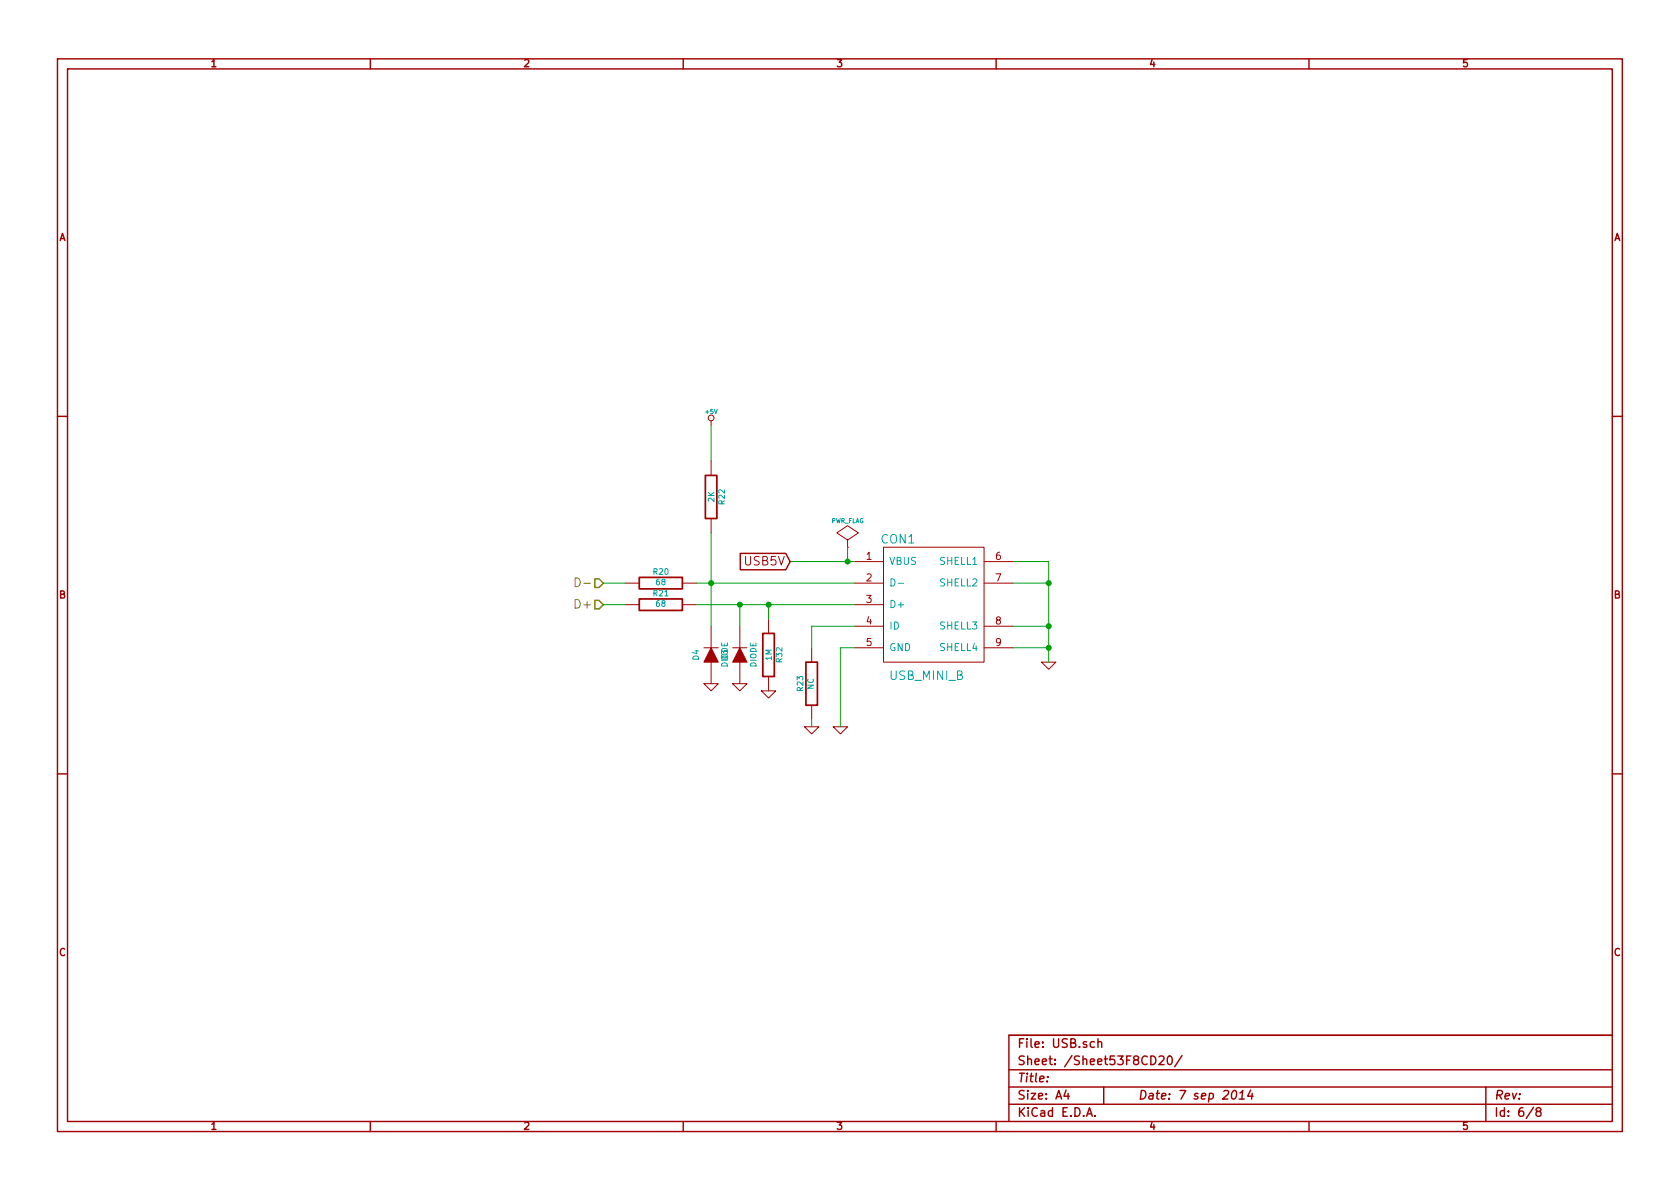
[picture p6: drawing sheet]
<svg xmlns="http://www.w3.org/2000/svg" width="297mm" height="210mm" viewBox="0 0 297 210" stroke-linecap="round" stroke-linejoin="round" font-family="sans-serif">
<g fill="none" stroke="#a00000" stroke-width=".25">
<path d="M10.2 10.4h276.6v189.7h-276.6zM11.9 12.2h273.2v186.1h-273.2zM65.5 10.4v1.8M120.8 10.4v1.8M176.1 10.4v1.8M231.4 10.4v1.8M10.2 73.6h1.7M285.1 73.6h1.7M130.9 97.9h8l.8 1.4-.8 1.5h-8zM10.2 136.8h1.7M285.1 136.8h1.7M65.5 198.3v1.8"/>
<path d="M120.8 198.3v1.8M176.1 198.3v1.8M178.4 189.2h106.7M178.4 195.3h106.7M178.4 192.2h106.7M185.2 190.4v.1M188.5 192.8l-.4 1h1M188.8 193.3v1.1M192.1 197.4l.5-1.5 .5 1.5M192.3 197h.7M193.5 184.3a.48 .48 0 0 0-.7 0v.8l.3 .1 .4-.1M193.6 197.3v.1"/>
<path d="M194.1 184.3h.1a.36 .36 0 0 1 .6 .1v.8M194.1 183.7v1.5M195.1 192.2v3.1M204.9 186.9l.3-.2h.3l.2 .2 .1 .3-.1 .2-.8 .9h.9M206.5 186.9l.3-.2a.86 .86 0 0 1 .5 .8 .86 .86 0 0 1-.4 .8 .81 .81 0 0 1-.4-1.4zM209 186.7l-1.3 1.9M218 193l.3-.2a.88 .88 0 0 1-.3 1.6l-.2-.3a1.19 1.19 0 0 1 .2-1.1zM219.1 194.4h.9M219.2 193.3l.5-.5-.1 1.6M221.1 192.8l-.5 1h1M221.4 193.3l-.1 1.1M231.4 198.3v1.8"/>
<path d="M262.7 192.2v6.1M271.1 195.8l-1.3 2M271.9 196.5l-.3-.2 .1-.3a.48 .48 0 0 1 .7 0l.1 .3-.2 .2h-.4l-.3 .3 .1 .5 .2 .1h.3l.3-.3v-.3l-.3-.3M285.1 183.1h-106.7v15.2"/>
</g>
<path d="M105.2 106.2h.7l.8 .7-.8 .8h-.7zM105.2 102.4h.7l.8 .7-.8 .8h-.7z" fill="none" stroke="#808000" stroke-width=".25"/>
<path d="M101.7 102.2a.77 .77 0 0 1 .9 .8 .77 .77 0 0 1-.9 .7zM103.2 103.1h1.2" fill="none" stroke="#808000" stroke-width=".18"/>
<path d="M124.7 84.1h2v7.6h-2zM113 102.1h7.6v2h-7.6zM113 105.9h7.6v2h-7.6zM134.9 112h2v7.6h-2zM142.5 117.1h2v7.6h-2z" fill="none" stroke="#a00000" stroke-width=".3"/>
<g fill="none" stroke="#a00000" stroke-width=".18">
<path d="M125.7 74.4v.8M125.7 81.5v2.6M125.7 91.7v2.5M149.9 96.8h.1M149.9 95.5l1.9-1.3-1.9-1.2-1.9 1.2 1.9 1.3v1.3M151.1 99.3h5.1M156.2 96.8h17.8v20.3h-17.8zM174 99.3h5.1M110.5 103.1h2.5M110.5 106.9h2.5M120.6 103.1h2.6M120.6 106.9h2.6"/>
<path d="M124.5 114.5h2.5M125.7 110.7v3.8M125.7 117.1v3.8M129.5 114.5h2.6M130.8 110.7v3.8M130.8 117.1v3.8M135.9 109.5v2.5M135.9 119.6v2.6M143.5 114.5v2.6M151.1 103.1h5.1M151.1 106.9h5.1M151.1 114.5h5.1"/>
<path d="M151.1 110.7h5.1M174 103.1h5.1M174 114.5h5.1M174 110.7h5.1M184.1 117.1h2.6l-1.3 1.3zM124.5 120.9h2.5l-1.3 1.3zM129.5 120.9h2.6l-1.3 1.3zM134.6 122.2h2.6l-1.3 1.2zM142.2 128.5h2.6l-1.3 1.3zM143.5 124.7v2.5M147.3 128.5h2.6l-1.3 1.3z"/>
<circle cx="125.7" cy="73.9" r=".51"/>
</g>
<g fill="#a00000" stroke="#a00000" stroke-width=".18">
<path d="M125.7 114.5l1.3 2.6h-2.5z"/>
<path d="M130.8 114.5l1.3 2.6h-2.6z"/>
</g>
<g fill="none" stroke="#00a000" stroke-width=".18">
<path d="M125.7 75.2v6.3M125.7 94.2v16.5M139.7 99.3h11.4M149.9 96.8v2.5M179.1 99.3h6.3v17.8M106.7 103.1h3.8M106.7 106.9h3.8M123.2 103.1h27.9M123.2 106.9h27.9M130.8 106.9v3.8M135.9 106.9v2.6M151.1 114.5h-2.5v14"/>
<path d="M151.1 110.7h-7.6v3.8M179.1 103.1h6.3M179.1 114.5h6.3M179.1 110.7h6.3M143.5 127.2v1.3"/>
</g>
<g fill="#00a000" stroke="#00a000" stroke-width=".25">
<circle cx="125.7" cy="103.1" r=".41"/>
<circle cx="149.9" cy="99.3" r=".41"/>
<circle cx="185.4" cy="103.1" r=".41"/>
<circle cx="185.4" cy="110.7" r=".41"/>
<circle cx="185.4" cy="114.5" r=".41"/>
<circle cx="130.8" cy="106.9" r=".41"/>
<circle cx="135.9" cy="106.9" r=".41"/>
</g>
<path d="M157.5 102.4a.64 .64 0 0 1 .7 .6 .64 .64 0 0 1-.7 .6zM158.8 103.1h1" fill="none" stroke="#00a0a0" stroke-width=".18"/>
<g font-size="2.1" fill="#a00000">
<text x="131.7" y="100.1">USB5V</text>
<text x="179.9" y="185.4">File: USB.sch</text>
<text x="179.9" y="191.5">Title:</text>
<text x="179.9" y="188.4">Sheet: /Sheet53F8CD20/</text>
<text x="179.9" y="197.6">KiCad E.D.A.</text>
<text x="179.9" y="194.5">Size: A4</text>
<text x="201.2" y="194.5">Date: 7 sep 2014</text>
<text x="264.2" y="194.5">Rev:</text>
<text x="264.2" y="197.6">Id: 6/8</text>
</g>
<g font-size="2.1" fill="#00a0a0">
<text x="155.8" y="96.2">CON1</text>
<text x="157.4" y="120.3">USB_MINI_B</text>
</g>
<text font-size="2.1" fill="#808000" x="102" y="107.7">D+</text>
<g font-size="1.8" fill="#a00000">
<text x="37.3" y="11.9">1</text>
<text x="92.7" y="11.9">2</text>
<text x="148" y="11.9">3</text>
<text x="203.3" y="11.9">4</text>
<text x="258.6" y="11.9">5</text>
<text x="10.4" y="42.7">A</text>
<text x="285.3" y="42.7">A</text>
<text x="153.2" y="99.1">1</text>
<text x="176" y="99.1">6</text>
<text x="10.4" y="105.9">B</text>
<text x="153.2" y="102.9">2</text>
<text x="153.2" y="106.7">3</text>
<text x="176" y="102.9">7</text>
<text x="285.3" y="105.9">B</text>
<text x="153.2" y="110.5">4</text>
<text x="176" y="110.5">8</text>
<text x="153.2" y="114.3">5</text>
<text x="176" y="114.3">9</text>
<text x="10.4" y="169.1">C</text>
<text x="285.3" y="169.1">C</text>
<text x="37.3" y="199.8">1</text>
<text x="92.7" y="199.8">2</text>
<text x="148" y="199.8">3</text>
<text x="203.3" y="199.8">4</text>
<text x="258.6" y="199.8">5</text>
</g>
<g font-size="1.8" fill="#00a0a0">
<text x="157.2" y="99.9">VBUS</text>
<text x="166.2" y="99.9">SHELL1</text>
<text x="157.2" y="107.6">D+</text>
<text x="166.2" y="103.8">SHELL2</text>
<text x="157.2" y="111.4">ID</text>
<text x="166.2" y="111.4">SHELL3</text>
<text x="157.2" y="115.2">GND</text>
<text x="166.2" y="115.2">SHELL4</text>
</g>
<g font-size="1.4" fill="#00a0a0">
<text x="126.3" y="88.7" transform="rotate(-90 126.3 88.7)">2K</text>
<text x="128.2" y="89.2" transform="rotate(-90 128.2 89.2)">R22</text>
<text x="115.5" y="101.7">R20</text>
<text x="115.5" y="105.5">R21</text>
<text x="116" y="103.5">68</text>
<text x="116" y="107.3">68</text>
<text x="123.6" y="116.7" transform="rotate(-90 123.6 116.7)">D4</text>
<text x="128.7" y="118" transform="rotate(-90 128.7 118)">DIODE</text>
<text x="128.7" y="116.7" transform="rotate(-90 128.7 116.7)">D3</text>
<text x="133.8" y="118" transform="rotate(-90 133.8 118)">DIODE</text>
<text x="136.5" y="116.8" transform="rotate(-90 136.5 116.8)">1M</text>
<text x="138.4" y="117.1" transform="rotate(-90 138.4 117.1)">R32</text>
<text x="142.1" y="122.2" transform="rotate(-90 142.1 122.2)">R23</text>
<text x="143.9" y="121.9" transform="rotate(-90 143.9 121.9)">NC</text>
</g>
<g font-size="1.1" fill="#00a0a0">
<text x="124.8" y="73.2">+5V</text>
<text x="146.9" y="92.5">PWR_FLAG</text>
</g>
</svg>
